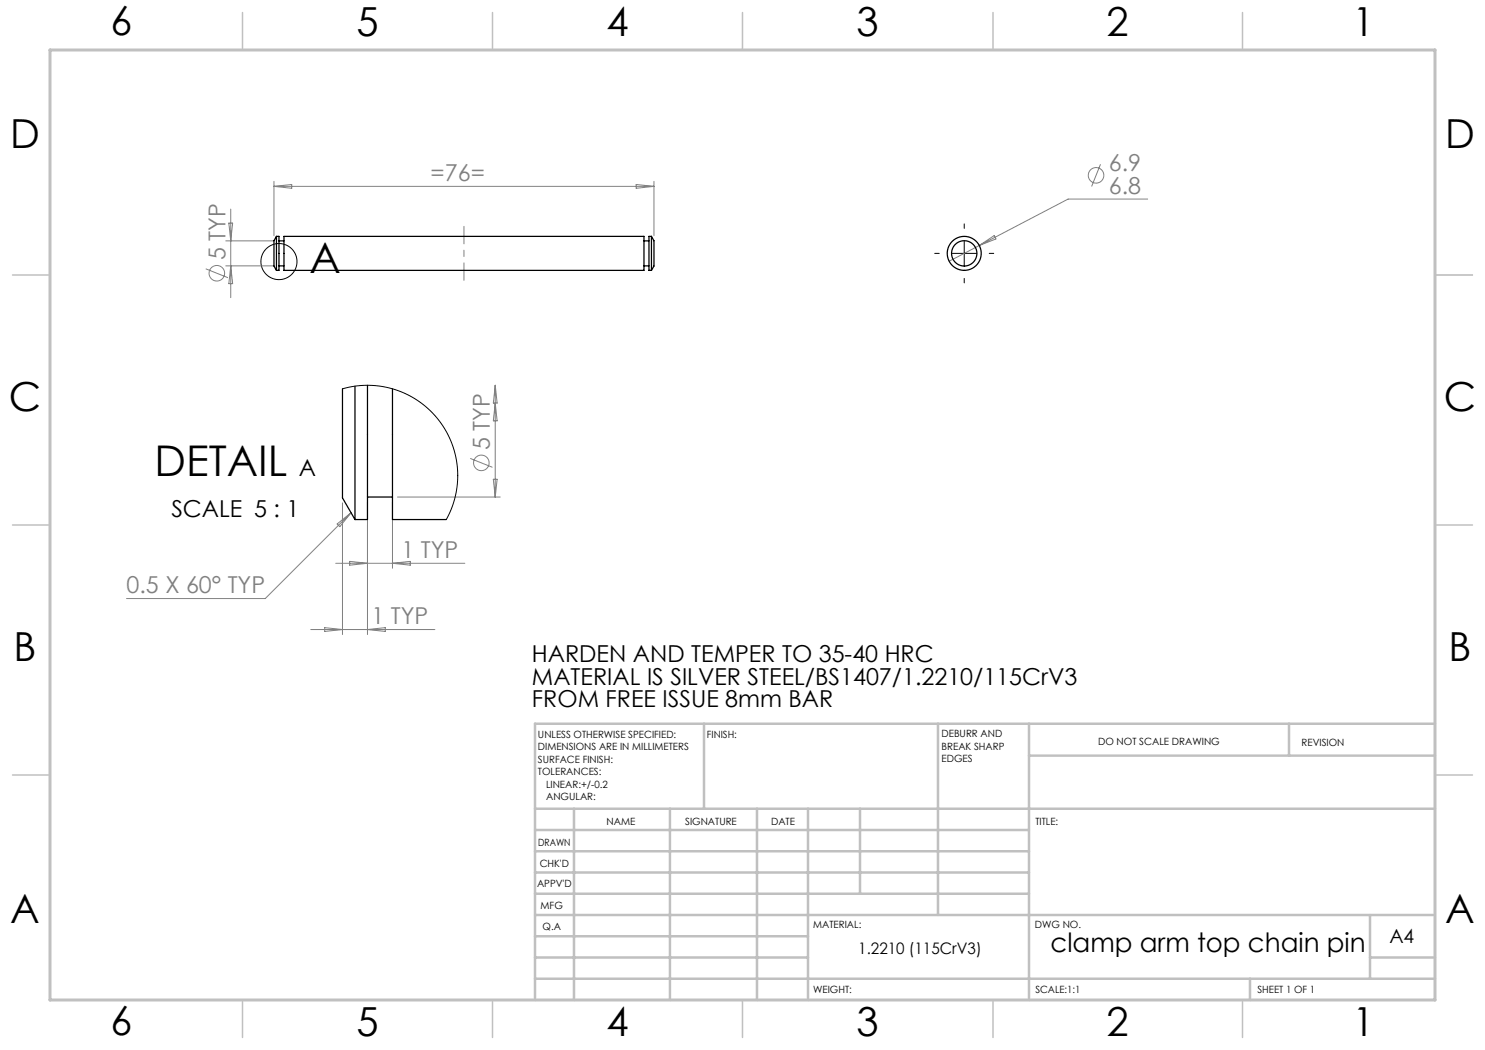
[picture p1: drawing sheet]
<svg xmlns="http://www.w3.org/2000/svg" width="297mm" height="210mm" viewBox="0 0 297 210" stroke-linecap="round" stroke-linejoin="round" font-family="sans-serif">
<g fill="none" stroke="#808080" stroke-width=".2">
<path d="M54.8 36.3v10.8M54.8 37.3h76M54.8 37.3l3.5-.4v.8zM127.2 36.9l3.6 .4-3.6 .4zM130.8 36.3v10.8M220.1 32.8l-1.8 4.5M229.5 39.8h-15.9l-23.8 12.5M41.1 53.8l4.5 1.7M45.1 48.2h9.7M45.1 53.2h9.7M45.8 44.6h.7l-.4 3.6zM46.1 41.8v17.7"/>
<path d="M46.1 53.2l.4 3.5h-.7zM195.9 49.1l2.9-2 .4 .7zM99 77.1v22.3M99 77.1l.4 3.5h-.7zM79.5 99.4h20.5M94 91.7l4.5 1.8M98.7 95.9h.7l-.4 3.5zM99 80.6l.4 3.6h-.7zM67.1 112.7h25.9M67.4 104.8l2.8-2.2-2.2 2.7zM68.5 100.6v26.3M69.9 112.3l3.6 .4-3.6 .3z"/>
<path d="M70.2 102.6l-17.2 17.1h-27.7M73.5 100.4v26.5M78.5 100.4v13.3M78.5 112.7l3.6-.4v.7zM62.1 125.9h24.9M64.9 125.5l3.6 .4-3.6 .4zM73.5 125.9l3.6-.4v.8z"/>
<circle cx="219.2" cy="35.1" r="1.56"/>
<circle cx="43.4" cy="54.7" r="1.56"/>
<circle cx="96.3" cy="92.6" r="1.56"/>
</g>
<g fill="none" stroke="#000" stroke-width=".2">
<path d="M190.3 50.7h5M192.8 48.2v5M68.5 77.8l2.7-.6 2.6-.1 2.7 .2 2.5 .6 2.4 1 2.3 1.3 2.1 1.7 1.8 1.9 1.5 2.2 1.2 2.4 .8 2.6 .4 2.6v2.7l-.4 2.7-.7 2.5-1.1 2.4"/>
<circle cx="55.8" cy="52.3" r="3.6"/>
</g>
<path d="M187.8 50.7h-.9M192.8 45.7v-.9M192.8 55.7v.9M197.8 50.7h.9" fill="none" stroke="#000" stroke-width=".2" stroke-dasharray="15.2 1.3 1.3 1.3"/>
<path d="M92.8 56.1v-10.8" fill="none" stroke="#808080" stroke-width=".2" stroke-dasharray="15.2 1.3 1.3 1.3" stroke-dashoffset="11.7"/>
<path d="M287 55h7.5M287 144.8v55.2h-187.2" fill="none" stroke="#c0c0c0" stroke-width=".2"/>
<g fill="none" stroke="#c0c0c0" stroke-width=".5">
<path d="M140.8 144.8v17M187.6 144.8v38.2M205.8 144.8v55.2M205.8 151.1h81.2M257.8 144.8v6.3M287 144.8h-180v55.2M107 161.8h180M107 178.8h98.8M107 174.5h98.8M107 170.3h98.8M107 166h98.8M114.8 161.8v38.2"/>
<path d="M134 161.8v38.2M151.4 161.8v38.2M161.6 161.8v38.2M172 161.8v17M107 195.8h180M107 191.5h54.6M107 187.3h54.6M107 183h180M250 195.8v4.2M274 191.5h13M274 183v12.8"/>
</g>
<g fill="none" stroke="#c0c0c0" stroke-width=".3">
<path d="M48.5 2.5v7.5M98.5 2.5v7.5M148.5 2.5v7.5M198.6 2.5v7.5M248.5 2.5v7.5M2.5 55h7.5M287 55h7.5M2.5 105h7.5M287 105h7.5M2.5 155h7.5M287 155h7.5M48.5 200v7.5"/>
<path d="M98.5 200v7.5M148.5 200v7.5M198.6 200v7.5M248.5 200v7.5"/>
</g>
<path d="M10 10h277v190h-277z" fill="none" stroke="#c0c0c0" stroke-width=".6"/>
<g fill="none" stroke="#000" stroke-width=".25">
<path d="M55.3 47.3v6.8M55.3 47.3h.5v6.8h-.5M55.3 47.3l-.5 .8v5.1l.5 .9M55.8 48.2h1M55.8 53.2h1M56.8 47.3h72v6.8h-72zM128.8 48.2h1M128.8 53.2h1M130.3 47.3v6.8M130.3 47.3h-.5v6.8h.5M130.3 47.3l.5 .8v5.1l-.5 .9M68.5 77.8v21.8l2.5 4.3"/>
<path d="M71 77.2v26.7M73.5 77.1v26.8h-2.5M78.5 77.8v26.1h10.8M73.5 99.4h5"/>
<circle cx="192.8" cy="50.7" r="3.4"/>
<circle cx="192.8" cy="50.7" r="2.53"/>
</g>
<g font-size="8.5">
<text x="61.9" y="54.7">A</text>
<text x="30.9" y="95.3">DETAIL</text>
</g>
<g font-size="8">
<text x="22.1" y="7.1">6</text>
<text x="71.3" y="7.1">5</text>
<text x="121.3" y="7.1">4</text>
<text x="171.3" y="7.1">3</text>
<text x="221.3" y="7.1">2</text>
<text x="270.5" y="7.1">1</text>
<text x="2" y="29.7">D</text>
<text x="289" y="29.7">D</text>
<text x="1.8" y="82.2">C</text>
<text x="288.8" y="82.2">C</text>
<text x="2.7" y="132.2">B</text>
<text x="289.7" y="132.2">B</text>
<text x="2" y="184.6">A</text>
<text x="289" y="184.6">A</text>
<text x="22.1" y="207.1">6</text>
<text x="71.3" y="207.1">5</text>
<text x="121.3" y="207.1">4</text>
<text x="171.3" y="207.1">3</text>
<text x="221.3" y="207.1">2</text>
<text x="270.5" y="207.1">1</text>
</g>
<text font-size="5.3" x="210.1" y="190.4">clamp arm top chain pin</text>
<g font-size="4.7" fill="#808080">
<text x="221.8" y="34.3">6.9</text>
<text x="86.1" y="36.3">=76=</text>
<text x="221.8" y="38.8">6.8</text>
<text x="45.1" y="52.1" transform="rotate(-90 45.1 52.1)">5 TYP</text>
<text x="98" y="90" transform="rotate(-90 98 90)">5 TYP</text>
<text x="80.3" y="111.6">1 TYP</text>
<text x="25.3" y="118.7">0.5 X 60° TYP</text>
<text x="74.3" y="124.9">1 TYP</text>
</g>
<g font-size="4.7">
<text x="59.8" y="95.2">A</text>
<text x="34.3" y="103.5">SCALE 5 : 1</text>
<text x="106.4" y="132.4">HARDEN AND TEMPER TO 35-40 HRC</text>
<text x="106.4" y="136.9">MATERIAL IS SILVER STEEL/BS1407/1.2210/115CrV3</text>
<text x="106.4" y="141.4">FROM FREE ISSUE 8mm BAR</text>
</g>
<text font-size="3.9" x="277.9" y="188.5">A4</text>
<text font-size="3.2" x="171.6" y="190.9">1.2210 (115CrV3)</text>
<g font-size="2">
<text x="107.6" y="147.6">UNLESS OTHERWISE SPECIFIED:</text>
<text x="141.4" y="147.6">FINISH:</text>
<text x="188.3" y="147.5">DEBURR AND</text>
<text x="188.3" y="150">BREAK SHARP</text>
<text x="219.6" y="149">DO NOT SCALE DRAWING</text>
<text x="260.3" y="149.2">REVISION</text>
<text x="107.6" y="150.1">DIMENSIONS ARE IN MILLIMETERS</text>
<text x="107.6" y="152.6">SURFACE FINISH:</text>
<text x="107.6" y="155.1">TOLERANCES:</text>
<text x="188.3" y="152.5">EDGES</text>
<text x="109.2" y="157.6">LINEAR:+/-0.2</text>
<text x="109.2" y="160.1">ANGULAR:</text>
<text x="121.3" y="165">NAME</text>
<text x="137" y="164.9">SIGNATURE</text>
<text x="154.2" y="164.9">DATE</text>
<text x="207.1" y="164.9">TITLE:</text>
<text x="107.6" y="169.1">DRAWN</text>
<text x="107.9" y="173.3">CHK'D</text>
<text x="107.4" y="177.4">APPV'D</text>
<text x="108.1" y="181.8">MFG</text>
<text x="108.5" y="186">Q.A</text>
<text x="162.6" y="185.5">MATERIAL:</text>
<text x="207" y="185.5">DWG NO.</text>
<text x="162.6" y="198.5">WEIGHT:</text>
<text x="207.1" y="198.6">SCALE:1:1</text>
<text x="251.5" y="198.6">SHEET 1 OF 1</text>
</g>
</svg>
